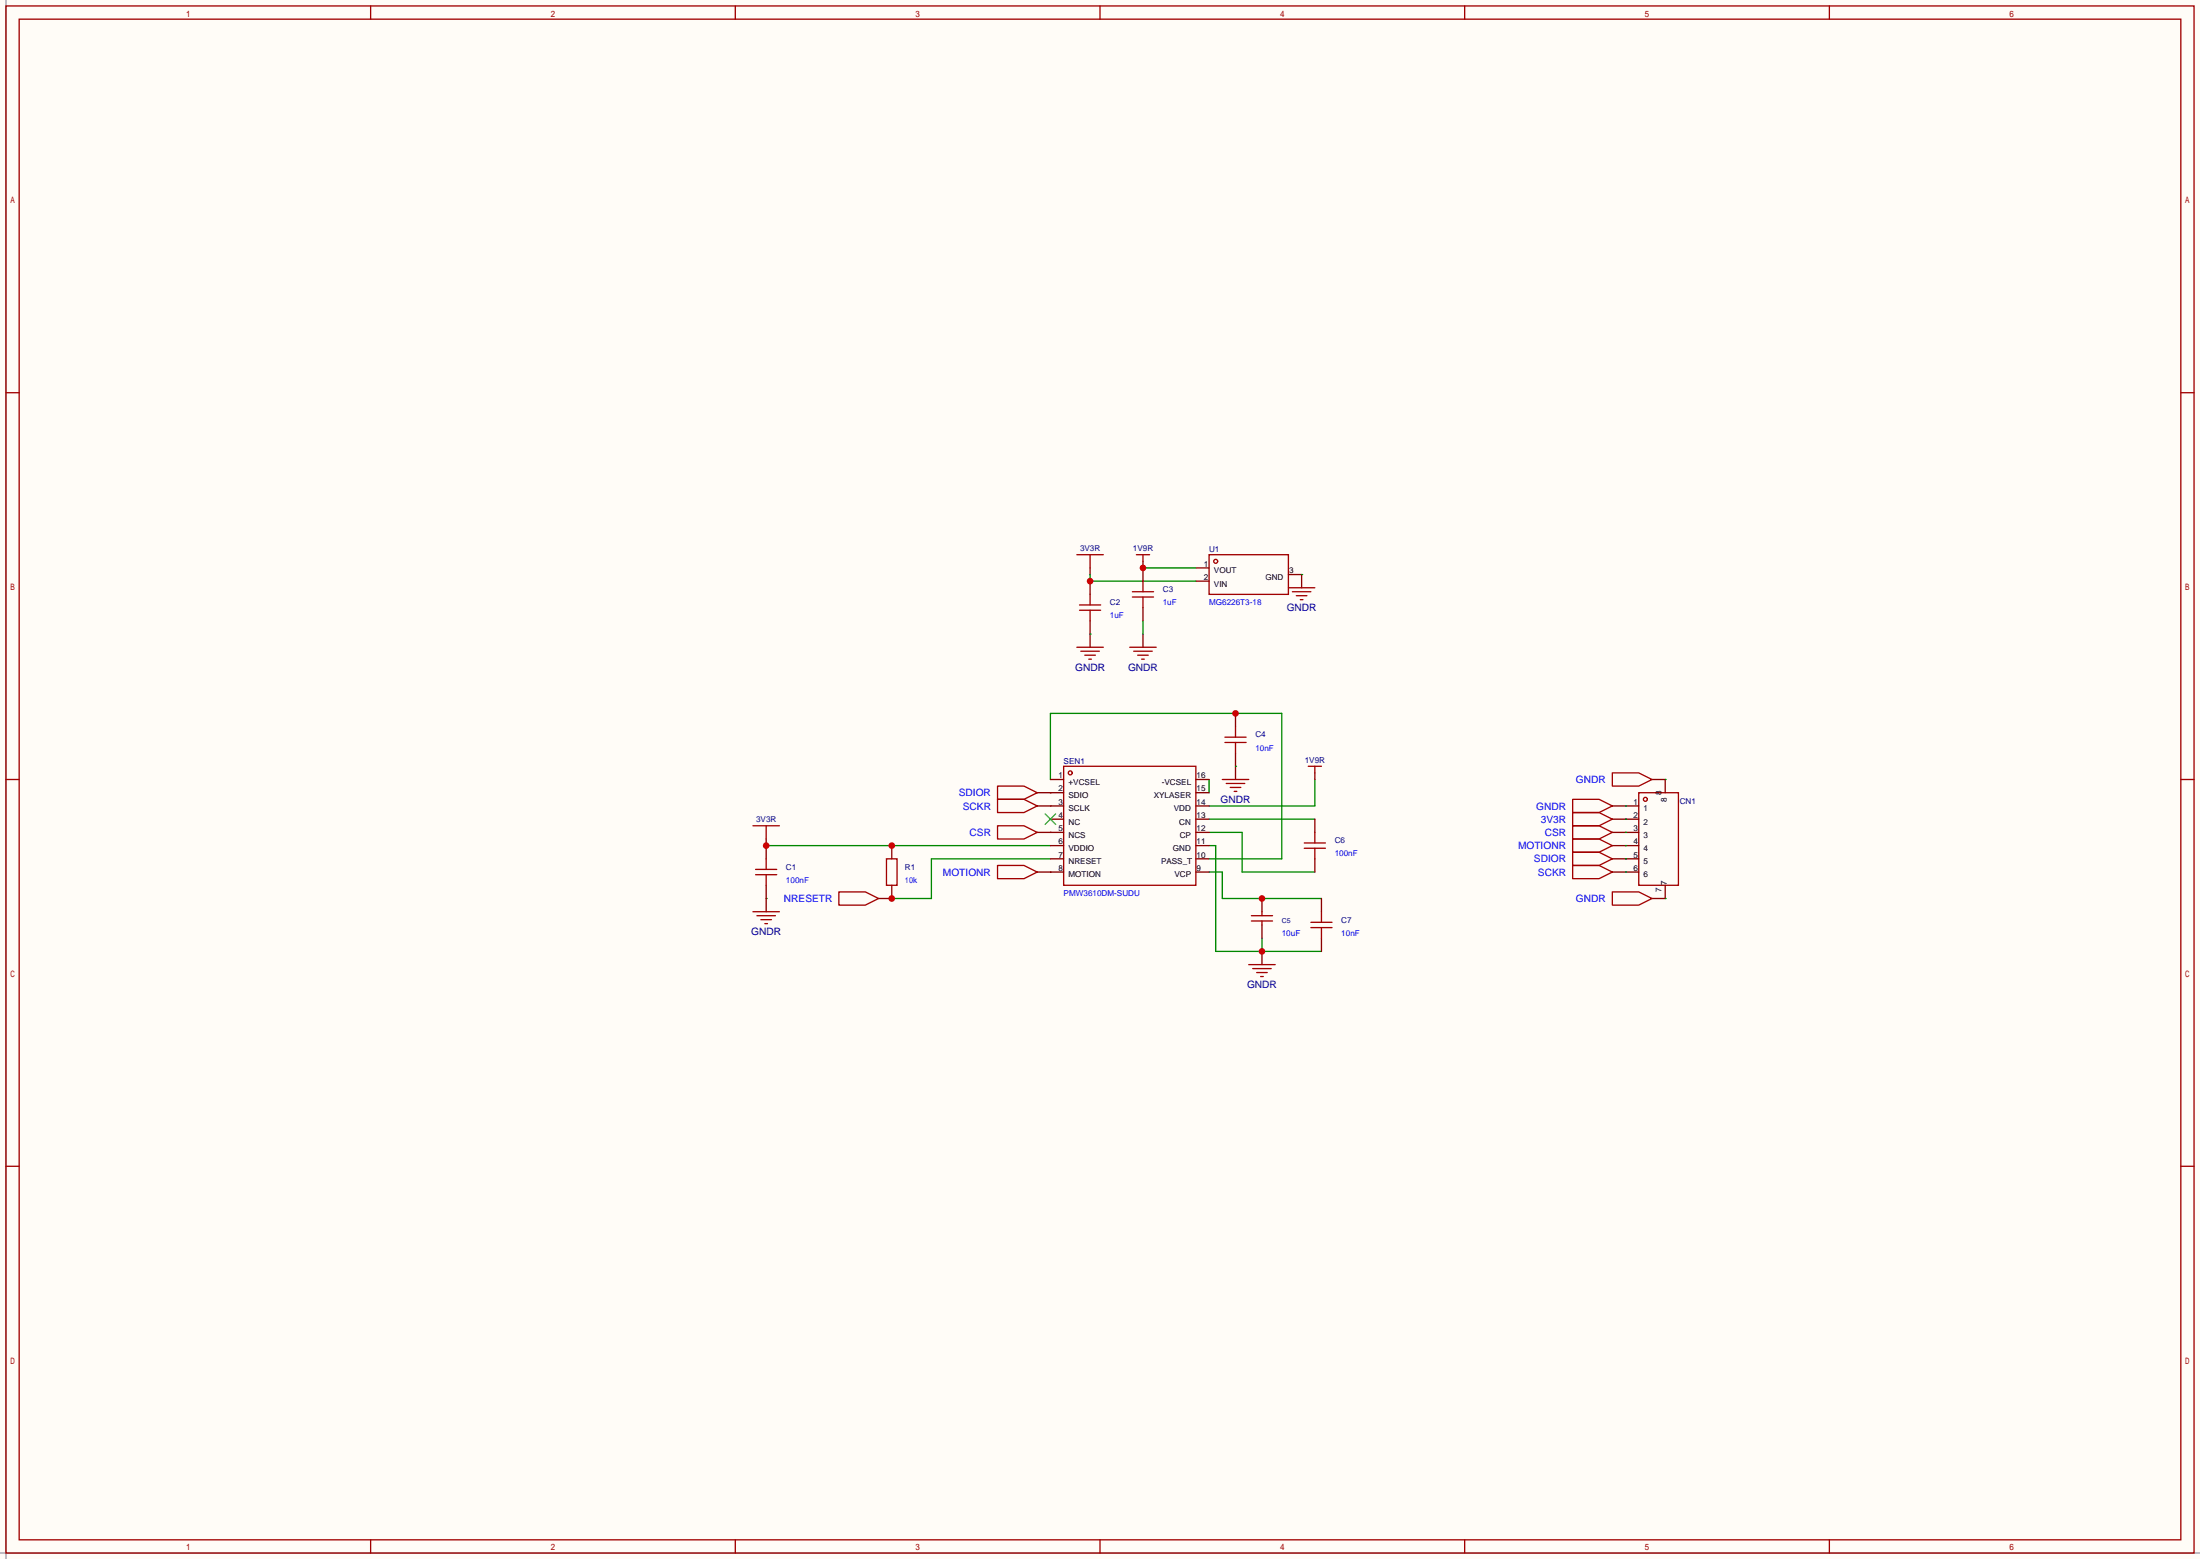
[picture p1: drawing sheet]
<svg xmlns="http://www.w3.org/2000/svg" width="423mm" height="299mm" viewBox="0 0 423 299" stroke-linecap="round" stroke-linejoin="round" font-family="sans-serif">
<path d="M0 0h422.7v299.5h-422.7z" fill="#fffcf7"/>
<path d="M1.1 0v299.5M0 298.3h422.7" fill="none" stroke="#999" stroke-width=".25"/>
<g fill="none" stroke="#a10000" stroke-width=".25">
<path d="M1.1 1.1h420.4v297.2h-420.4zM3.7 3.7h415.3v292.1h-415.3zM71.2 1.1v2.6M141.3 1.1v2.6M211.3 1.1v2.6M281.4 1.1v2.6M351.5 1.1v2.6M1.1 75.4h2.6M419 75.4h2.5M1.1 149.7h2.6M191.6 151h5.1l2.6 1.3-2.6 1.2h-5.1zM302.1 158.6h5.1l2.6 1.3-2.6 1.3h-5.1z"/>
<path d="M302.1 156.1h5.1l2.6 1.3-2.6 1.2h-5.1zM302.1 153.5h5.1l2.6 1.3-2.6 1.3h-5.1zM314.8 152.3h7.7v17.8h-7.7zM419 149.7h2.5M144.7 175.1h5M145.4 175.9h3.6M146.2 176.7h2M146.9 177.4h.5M191.6 166.2h5.1l2.6 1.3-2.6 1.3h-5.1zM302.1 166.2h5.1l2.6 1.3-2.6 1.3h-5.1zM1.1 224h2.6M419 224h2.5"/>
<path d="M71.2 295.8v2.5M141.3 295.8v2.5M211.3 295.8v2.5M281.4 295.8v2.5M351.5 295.8v2.5"/>
<circle cx="316.1" cy="153.5" r=".38"/>
</g>
<path d="M199.3 152.3h2.5M309.8 159.9h5M309.8 157.4h5M309.8 154.8h5M319.9 149.7v2.6M147.2 172.6v2.5M199.3 167.5h2.5M309.8 167.5h5M312.3 162.4h2.5M312.3 165h2.5M319.9 170.1v2.5M242.4 182.8v2.5" fill="none" stroke="#870000" stroke-width=".25"/>
<path d="M232.3 149.7v2.6M312.3 159.9h.1M312.3 157.4h.1M312.3 154.8h.1M147.2 172.6h.1M147.2 162.4h54.6M232.3 162.4h1.3v20.4h20.3M232.3 167.5h2.5v5.1h19.1M312.3 167.5h.1M242.4 180.2v2.6" fill="none" stroke="#008700" stroke-width=".25"/>
<circle cx="242.4" cy="182.8" r=".63" fill="#c00"/>
<g fill="none" stroke="#a10000" stroke-width=".25">
<path d="M206.9 106.6h5.1M209.4 106.6v2.5M218.3 106.6h2.6M219.6 106.6v1.2M206.9 124.3h5.1M207.6 125.1h3.6M208.4 125.9h2M209.2 126.6h.5M217 124.3h5.1M217.8 125.1h3.6M218.6 125.9h2M219.3 126.6h.5"/>
<path d="M234.8 149.7h5.1M235.6 150.5h3.5M236.3 151.3h2.1M237.1 152h.5M251.3 147.2h2.6M252.6 147.2v1.3M240.4 176.9h4.1M240.4 175.9h4.1M239.9 185.3h5.1M240.7 186.1h3.5M241.4 186.8h2.1M242.2 187.6h.5"/>
</g>
<path d="M201.8 149.7v-12.7h44.5v28h-14M232.3 157.4h20.3M232.3 159.9h6.3v7.6h14M252.6 149.7v5.1h-20.3" fill="none" stroke="#008700" stroke-width=".25"/>
<path d="M209.4 109.1v1.3M219.6 107.8v1.3M209.4 121.8v2.5M219.6 121.8v2.5M237.4 147.2v2.5M252.6 148.5v1.2M242.4 172.6v2.5M242.4 177.7v2.5" fill="none" stroke="#870000" stroke-width=".25"/>
<circle cx="242.4" cy="172.6" r=".63" fill="#c00"/>
<g fill="none" stroke="#a10000" stroke-width=".25">
<path d="M237.4 139.6v2M235.3 142.6h4.1M235.3 141.6h4.1M252.6 159.9v2M145.2 168h4M145.2 167h4M147.2 165v2M147.2 168v2.1M242.4 175.1v.8M242.4 176.9v.8M250.6 162.9h4M250.6 161.9h4"/>
<path d="M252.6 162.9v2.1"/>
</g>
<path d="M237.4 137v2.6M237.4 144.7v2.5M252.6 157.4v2.5M147.2 162.4v2.6M147.2 170.1v2.5M252.6 165v2.5" fill="none" stroke="#870000" stroke-width=".25"/>
<circle cx="237.4" cy="137" r=".63" fill="#c00"/>
<path d="M237.4 142.6v2.1M251.8 178.2h4.1M251.8 177.2h4.1M253.9 175.1v2.1M253.9 178.2v2" fill="none" stroke="#a10000" stroke-width=".25"/>
<path d="M147.2 161.2v1.2M253.9 172.6v2.5M253.9 180.2v2.6" fill="none" stroke="#870000" stroke-width=".25"/>
<path d="M237.4 147.2h.1" fill="none" stroke="#008700" stroke-width=".25"/>
<circle cx="147.2" cy="162.4" r=".63" fill="#c00"/>
<path d="M144.7 158.6h5M147.2 158.6v2.6" fill="none" stroke="#a10000" stroke-width=".25"/>
<path d="M171.3 162.4v2.6" fill="none" stroke="#870000" stroke-width=".25"/>
<circle cx="171.3" cy="162.4" r=".63" fill="#c00"/>
<path d="M171.3 170.1v2.5h-2.5" fill="none" stroke="#870000" stroke-width=".25"/>
<path d="M161.2 171.3h5l2.6 1.3-2.6 1.3h-5zM170.3 165h2v5.1h-2z" fill="none" stroke="#a10000" stroke-width=".25"/>
<path d="M201.8 165h-22.9v7.6h-7.6" fill="none" stroke="#008700" stroke-width=".25"/>
<circle cx="171.3" cy="172.6" r=".63" fill="#c00"/>
<path d="M209.4 110.4v1.2h20.3M219.6 109.1h10.1M219.6 119.3v2.5M250.1 110.4h.1M201.8 152.3h.1M201.8 159.9h.1M201.8 154.8h.1M319.9 149.7h.1M201.8 167.5h.1M312.3 165h.1M312.3 162.4h.1M319.9 172.6h.1" fill="none" stroke="#008700" stroke-width=".25"/>
<g fill="none" stroke="#870000" stroke-width=".25">
<path d="M209.4 111.6v2.6M209.4 119.3v2.5M229.7 109.1h2.6M229.7 111.6h2.6M247.5 110.4h2.6v2.5M199.3 159.9h5M199.3 154.8h5M201.8 149.7h2.5M201.8 152.3h2.5M201.8 157.4h2.5M229.7 159.9h2.6M229.7 154.8h2.6"/>
<path d="M229.7 149.7h2.6M229.7 152.3h2.6M229.7 157.4h2.6M317.4 149.7h2.5M201.8 165h2.5M201.8 162.4h2.5M201.8 167.5h2.5M229.7 165h2.6M229.7 162.4h2.6M229.7 167.5h2.6M309.8 165h2.5M309.8 162.4h2.5"/>
<path d="M317.4 172.6h2.5"/>
</g>
<g fill="none" stroke="#a10000" stroke-width=".25">
<path d="M207.4 117.2h4.1M207.4 116.2h4.1M209.4 114.2v2M232.3 106.6h15.2v7.6h-15.2zM247.5 112.9h5.1M248.3 113.7h3.5M249 114.4h2.1M249.8 115.2h.5M191.6 158.6h5.1l2.6 1.3-2.6 1.3h-5.1zM191.6 153.5h5.1l2.6 1.3-2.6 1.3h-5.1zM204.3 147.2h25.4v22.9h-25.4zM309.8 148.5h5l2.6 1.2-2.6 1.3h-5z"/>
<path d="M302.1 163.7h5.1l2.6 1.3-2.6 1.2h-5.1zM302.1 161.2h5.1l2.6 1.2-2.6 1.3h-5.1zM309.8 171.3h5l2.6 1.3-2.6 1.3h-5z"/>
<circle cx="233.6" cy="107.8" r=".38"/>
<circle cx="205.6" cy="148.5" r=".38"/>
</g>
<path d="M200.8 156.3l2 2.1M202.8 156.3l-2 2.1" fill="none" stroke="#3c3" stroke-width=".25"/>
<circle cx="209.4" cy="111.6" r=".63" fill="#c00"/>
<path d="M209.4 117.2v2.1M217.6 114.7h4M217.6 113.7h4M219.6 111.6v2.1" fill="none" stroke="#a10000" stroke-width=".25"/>
<path d="M219.6 109.1v2.5M219.6 116.7v2.6" fill="none" stroke="#870000" stroke-width=".25"/>
<circle cx="219.6" cy="109.1" r=".63" fill="#c00"/>
<path d="M219.6 114.7v2" fill="none" stroke="#a10000" stroke-width=".25"/>
<path d="M209.4 121.8h.1" fill="none" stroke="#008700" stroke-width=".25"/>
<g font-size="2" fill="#000080">
<text x="247.2" y="117.4">GNDR</text>
<text x="206.6" y="128.8">GNDR</text>
<text x="216.7" y="128.8">GNDR</text>
<text x="234.5" y="154.2">GNDR</text>
<text x="144.3" y="179.6">GNDR</text>
<text x="239.6" y="189.8">GNDR</text>
</g>
<g font-size="2" fill="#00f">
<text x="184.2" y="153">SDIOR</text>
<text x="185" y="155.5">SCKR</text>
<text x="295.1" y="155.5">GNDR</text>
<text x="302.7" y="150.4">GNDR</text>
<text x="186.3" y="160.6">CSR</text>
<text x="296" y="158">3V3R</text>
<text x="296.8" y="160.6">CSR</text>
<text x="291.6" y="163.1">MOTIONR</text>
<text x="294.7" y="165.7">SDIOR</text>
<text x="150.6" y="173.3">NRESETR</text>
<text x="181.2" y="168.2">MOTIONR</text>
<text x="295.5" y="168.2">SCKR</text>
<text x="302.7" y="173.3">GNDR</text>
</g>
<g font-size="1.6" fill="#000080">
<text x="207.5" y="105.8">3V3R</text>
<text x="217.6" y="105.8">1V9R</text>
<text x="232.3" y="106.1">U1</text>
<text x="223.4" y="113.7">C3</text>
<text x="213.2" y="116.2">C2</text>
<text x="241.2" y="141.6">C4</text>
<text x="204.3" y="146.7">SEN1</text>
<text x="250.7" y="146.5">1V9R</text>
<text x="322.7" y="154.3">CN1</text>
<text x="145.3" y="157.9">3V3R</text>
<text x="256.4" y="162">C6</text>
<text x="151" y="167">C1</text>
<text x="173.9" y="167">R1</text>
<text x="257.7" y="177.2">C7</text>
</g>
<g font-size="1.6">
<text x="231.3" y="108.9">1</text>
<text x="231.3" y="111.4">2</text>
<text x="233.2" y="110.1">VOUT</text>
<text x="233.2" y="112.7">VIN</text>
<text x="243.1" y="111.4">GND</text>
<text x="247.6" y="110.1">3</text>
<text x="203.4" y="149.5">1</text>
<text x="229.9" y="149.5">16</text>
<text x="203.4" y="152">2</text>
<text x="203.4" y="154.6">3</text>
<text x="205.3" y="150.8">+VCSEL</text>
<text x="205.3" y="153.3">SDIO</text>
<text x="205.3" y="155.8">SCLK</text>
<text x="221.7" y="153.3">XYLASER</text>
<text x="223.2" y="150.8">-VCSEL</text>
<text x="225.5" y="155.8">VDD</text>
<text x="229.9" y="154.6">14</text>
<text x="229.9" y="152">15</text>
<text x="313.8" y="154.6">1</text>
<text x="315.8" y="155.8">1</text>
<text x="319.2" y="152.8" transform="rotate(-90 319.2 152.8)">8</text>
<text x="320.2" y="154.1" transform="rotate(-90 320.2 154.1)">8</text>
<text x="203.4" y="157.1">4</text>
<text x="203.4" y="159.7">5</text>
<text x="205.3" y="158.4">NC</text>
<text x="205.3" y="160.9">NCS</text>
<text x="226.6" y="158.4">CN</text>
<text x="226.6" y="160.9">CP</text>
<text x="229.9" y="159.7">12</text>
<text x="229.9" y="157.1">13</text>
<text x="313.8" y="157.1">2</text>
<text x="313.8" y="159.7">3</text>
<text x="315.8" y="158.4">2</text>
<text x="315.8" y="160.9">3</text>
<text x="203.4" y="162.2">6</text>
<text x="203.4" y="164.7">7</text>
<text x="203.4" y="167.3">8</text>
<text x="205.3" y="163.5">VDDIO</text>
<text x="205.3" y="166">NRESET</text>
<text x="223.1" y="166">PASS_T</text>
<text x="225.3" y="163.5">GND</text>
<text x="229.9" y="167.3">9</text>
<text x="229.9" y="164.7">10</text>
<text x="229.9" y="162.2">11</text>
<text x="313.8" y="162.2">4</text>
<text x="313.8" y="164.7">5</text>
<text x="313.8" y="167.3">6</text>
<text x="315.8" y="163.5">4</text>
<text x="315.8" y="166">5</text>
<text x="205.3" y="168.5">MOTION</text>
<text x="225.6" y="168.5">VCP</text>
<text x="315.8" y="168.5">6</text>
<text x="319.2" y="171.4" transform="rotate(-90 319.2 171.4)">7</text>
<text x="320.2" y="170" transform="rotate(-90 320.2 170)">7</text>
</g>
<g font-size="1.6" fill="#00f">
<text x="213.2" y="118.8">1uF</text>
<text x="223.4" y="116.2">1uF</text>
<text x="232.3" y="116.2">MG6226T3-18</text>
<text x="241.2" y="144.2">10nF</text>
<text x="256.4" y="164.5">100nF</text>
<text x="151" y="169.6">100nF</text>
<text x="204.3" y="172.1">PMW3610DM-SUDU</text>
<text x="246.3" y="179.7">10uF</text>
<text x="257.7" y="179.7">10nF</text>
</g>
<text font-size="1.3" fill="#000080" x="246.3" y="177.3">C5</text>
</svg>
